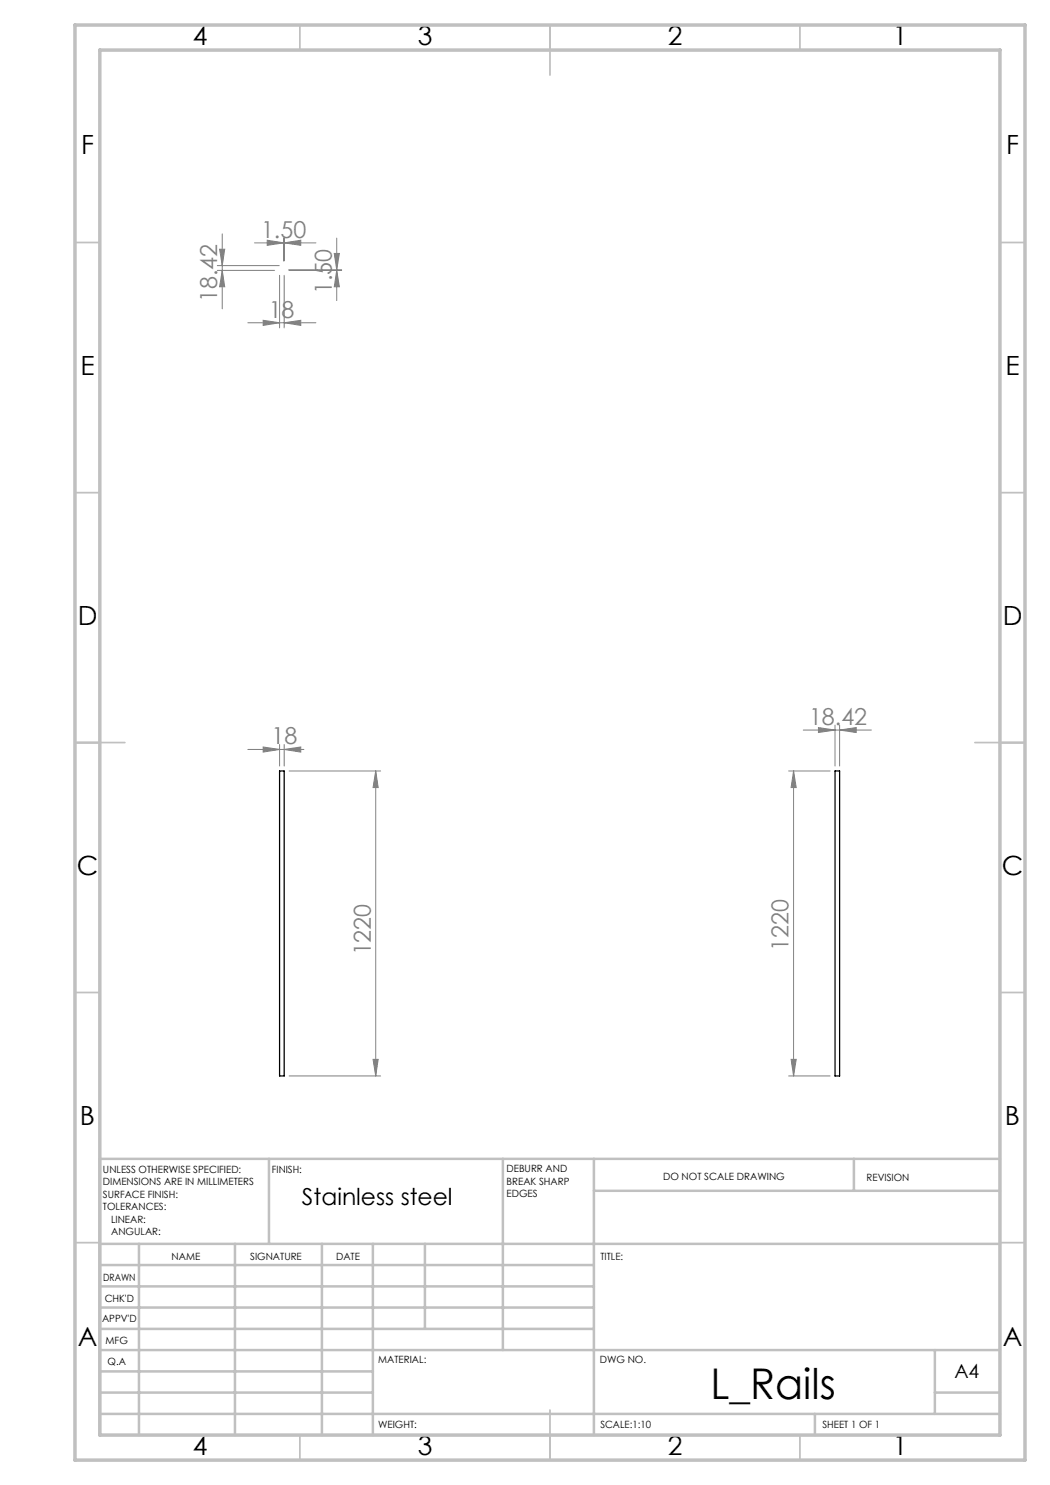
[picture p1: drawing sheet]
<svg xmlns="http://www.w3.org/2000/svg" width="210mm" height="297mm" viewBox="0 0 210 297" stroke-linecap="round" stroke-linejoin="round" font-family="sans-serif">
<g fill="none" stroke="#808080" stroke-width=".2">
<path d="M43.5 54.1h11.4M43.5 53.1h12.3M43.9 49.8h1l-.5 3.3zM44.4 46.8v15M44.4 54.1l.5 3.3h-1zM50.9 48.6h12.3M53.4 48l3.4 .6-3.4 .5zM55.9 55.1v10.5M56.8 47.6v4.6M56.8 48.6l3.3-.6v1.1zM56.8 47.6v4.5M56.8 55.1v10.5"/>
<path d="M57.7 54h10.6M57.8 54.1h10.5M66.9 50.7h1l-.6 3.3zM67.3 47.6v12.5M67.3 54.1l.6 3.3h-1zM49.6 64.6h13.6M52.6 64.1l3.3 .5-3.3 .5zM56.8 64.6l3.3-.5v1zM49.6 149.9h11.2M52.6 149.4l3.3 .5-3.3 .5zM55.9 148.9v4.3M56.8 149.9l3.3-.5v1z"/>
<path d="M56.8 148.9v4.3M57.8 154.2h18.3M75.1 154.2v61M75.1 154.2l.5 3.3h-1zM157.7 154.2h8.3M158.7 154.2l.5 3.3h-1zM158.7 154.2v61M160.7 146h13.6M163.7 145.5l3.3 .5-3.3 .5zM167 145v8.2M167.9 146l3.3-.5v1zM167.9 145v8.2"/>
<path d="M57.8 215.2h18.3M74.6 211.9h1l-.5 3.3zM157.7 215.2h8.3M158.2 211.9h1l-.5 3.3z"/>
</g>
<g fill="none" stroke="#c0c0c0" stroke-width=".35">
<path d="M60 5v5M110 5v10M160 5v5M15 48.5h5M200 48.5h5M15 98.5h5M200 98.5h5M15 148.5h10M195 148.5h10M15 198.5h5M200 198.5h5M15 248.5h5"/>
<path d="M200 248.5h5M60 287v5M110 282v10M160 287v5"/>
</g>
<g fill="none" stroke="#c0c0c0" stroke-width=".5">
<path d="M53.8 231.8v17M100.6 231.8v38.2M118.8 231.8v55.2M118.8 238.2h81.2M170.8 231.8v6.4M200 231.8h-180v55.2M20 248.8h180M20 257.3h98.8M20 253h98.8M27.8 248.8v38.2M47 248.8v38.2M64.4 248.8v38.2"/>
<path d="M74.6 248.8v38.2M85 248.8v17M20 265.8h98.8M20 261.5h98.8M20 278.5h54.6M20 274.3h54.6M20 270h180M187 278.5h13M187 270v12.8M20 282.8h180M163 282.8v4.2"/>
</g>
<path d="M15 5h190v287h-190zM20 10h180v277h-180z" fill="none" stroke="#c0c0c0" stroke-width=".7"/>
<g fill="#808080">
<path d="M52.6 149.4l3.3 .5-3.3 .5zM56.8 149.9l3.3-.5v1zM52.6 64.1l3.3 .5-3.3 .5zM56.8 64.6l3.3-.5v1zM53.4 48l3.4 .6-3.4 .5zM56.8 48.6l3.3-.6v1.1zM163.7 145.5l3.3 .5-3.3 .5zM167.9 146l3.3-.5v1z"/>
<path d="M44.4 54.1l.5 3.3h-1zM43.9 49.8h1l-.5 3.3z"/>
<path d="M75.1 154.2l.5 3.3h-1zM74.6 211.9h1l-.5 3.3zM66.9 50.7h1l-.6 3.3zM67.3 54.1l.6 3.3h-1zM158.7 154.2l.5 3.3h-1zM158.2 211.9h1l-.5 3.3z"/>
</g>
<path d="M55.9 154.2h.9v61h-.9zM167 154.2h.9v61h-.9z" fill="none" stroke="#000" stroke-width=".25"/>
<text font-size="8.5" x="142.1" y="279.7">L_Rails</text>
<g font-size="5.3">
<text x="38.5" y="9">4</text>
<text x="83.5" y="9">3</text>
<text x="133.6" y="9">2</text>
<text x="178.6" y="9">1</text>
<text x="16.2" y="30.7">F</text>
<text x="201.2" y="30.7">F</text>
<text x="16.1" y="75">E</text>
<text x="201.1" y="75">E</text>
<text x="15.5" y="125">D</text>
<text x="200.5" y="125">D</text>
<text x="15.4" y="175">C</text>
<text x="200.4" y="175">C</text>
<text x="16" y="225">B</text>
<text x="201" y="225">B</text>
<text x="15.5" y="269.2">A</text>
<text x="200.5" y="269.2">A</text>
<text x="38.5" y="291">4</text>
<text x="83.5" y="291">3</text>
<text x="133.6" y="291">2</text>
<text x="178.6" y="291">1</text>
</g>
<g font-size="4.7" fill="#808080">
<text x="52.2" y="47.5">1.50</text>
<text x="66.4" y="58.8" transform="rotate(-90 66.4 58.8)">1.50</text>
<text x="43.4" y="60.4" transform="rotate(-90 43.4 60.4)">18.42</text>
<text x="53.7" y="63.5">18</text>
<text x="54.3" y="148.9">18</text>
<text x="161.8" y="145">18.42</text>
<text x="74.1" y="191.1" transform="rotate(-90 74.1 191.1)">1220</text>
<text x="157.7" y="190.2" transform="rotate(-90 157.7 190.2)">1220</text>
</g>
<text font-size="4.7" x="60.4" y="240.9">Stainless steel</text>
<text font-size="3.9" x="190.9" y="275.5">A4</text>
<g font-size="2">
<text x="20.6" y="234.6">UNLESS OTHERWISE SPECIFIED:</text>
<text x="20.6" y="237.1">DIMENSIONS ARE IN MILLIMETERS</text>
<text x="20.6" y="239.6">SURFACE FINISH:</text>
<text x="54.4" y="234.6">FINISH:</text>
<text x="101.3" y="234.5">DEBURR AND</text>
<text x="101.3" y="237">BREAK SHARP</text>
<text x="101.3" y="239.5">EDGES</text>
<text x="132.6" y="236">DO NOT SCALE DRAWING</text>
<text x="173.3" y="236.2">REVISION</text>
<text x="20.6" y="242.1">TOLERANCES:</text>
<text x="22.2" y="244.6">LINEAR:</text>
<text x="22.2" y="247.1">ANGULAR:</text>
<text x="34.3" y="252">NAME</text>
<text x="50" y="251.9">SIGNATURE</text>
<text x="67.2" y="251.9">DATE</text>
<text x="120.1" y="251.9">TITLE:</text>
<text x="20.6" y="256.1">DRAWN</text>
<text x="20.9" y="260.3">CHK'D</text>
<text x="20.4" y="264.4">APPV'D</text>
<text x="21.1" y="268.8">MFG</text>
<text x="21.5" y="273">Q.A</text>
<text x="75.6" y="272.5">MATERIAL:</text>
<text x="120" y="272.5">DWG NO.</text>
<text x="75.6" y="285.5">WEIGHT:</text>
<text x="120.1" y="285.6">SCALE:1:10</text>
<text x="164.5" y="285.6">SHEET 1 OF 1</text>
</g>
</svg>
